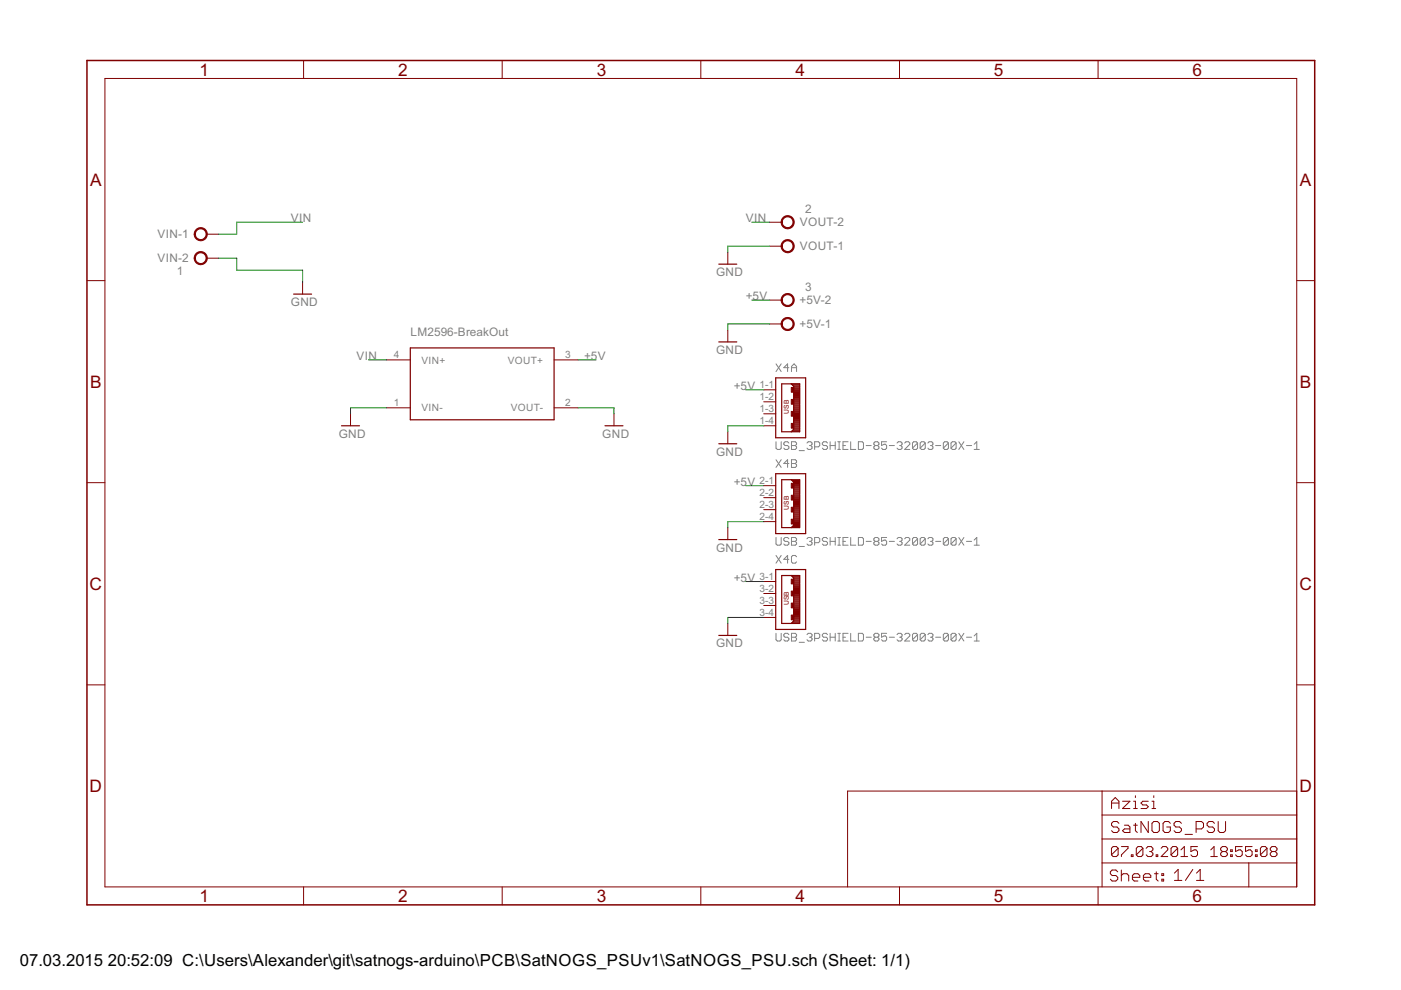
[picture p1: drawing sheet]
<?xml version="1.0" encoding="utf-8"?>
<!DOCTYPE eagle SYSTEM "eagle.dtd">
<eagle version="7.2.0">
<drawing>
<settings>
<setting alwaysvectorfont="no"/>
<setting verticaltext="up"/>
</settings>
<grid distance="0.1" unitdist="inch" unit="inch" style="lines" multiple="1" display="no" altdistance="0.01" altunitdist="inch" altunit="inch"/>
<schematic xreflabel="Ð­" xrefpart="/%S.%C%R">
<libraries>
<library name="LM2596-Breakout">
<symbols>
<symbol name="LM2596-BREAKOUT">
<wire x1="-15.24" y1="7.62" x2="15.24" y2="7.62" width="0.254" layer="94"/>
<wire x1="15.24" y1="7.62" x2="15.24" y2="-7.62" width="0.254" layer="94"/>
<wire x1="15.24" y1="-7.62" x2="-15.24" y2="-7.62" width="0.254" layer="94"/>
<wire x1="-15.24" y1="-7.62" x2="-15.24" y2="7.62" width="0.254" layer="94"/>
<pin name="VIN+" x="-20.32" y="5.08" length="middle"/>
<pin name="VIN-" x="-20.32" y="-5.08" length="middle"/>
<pin name="VOUT+" x="20.32" y="5.08" length="middle" rot="R180"/>
<pin name="VOUT-" x="20.32" y="-5.08" length="middle" rot="R180"/>
<text x="-15.24" y="10.16" size="1.778" layer="95">LM2596-BreakOut</text>
</symbol>
</symbols>
<devicesets>
<deviceset name="LM2596-BREAKOUT">
<gates>
<gate name="G$1" symbol="LM2596-BREAKOUT" x="0" y="0"/>
</gates>
<devices>
<device name="LM2596-BREAKOUT" package="LM2596-BREAKOUT">
<connects>
<connect gate="G$1" pin="VIN+" pad="4"/>
<connect gate="G$1" pin="VIN-" pad="1"/>
<connect gate="G$1" pin="VOUT+" pad="3"/>
<connect gate="G$1" pin="VOUT-" pad="2"/>
</connects>
<technologies>
<technology name=""/>
</technologies>
</device>
</devices>
</deviceset>
</devicesets>
</library>
<library name="con-ptr500">
<symbols>
<symbol name="KL">
<circle x="1.27" y="0" radius="1.27" width="0.254" layer="94"/>
<text x="-1.27" y="0.889" size="1.778" layer="95" rot="R180">&gt;NAME</text>
<pin name="KL" x="5.08" y="0" visible="off" length="short" direction="pas" rot="R180"/>
</symbol>
<symbol name="KLV">
<circle x="1.27" y="0" radius="1.27" width="0.254" layer="94"/>
<text x="-1.27" y="0.889" size="1.778" layer="95" rot="R180">&gt;NAME</text>
<text x="-3.81" y="-3.683" size="1.778" layer="96">&gt;VALUE</text>
<pin name="KL" x="5.08" y="0" visible="off" length="short" direction="pas" rot="R180"/>
</symbol>
</symbols>
<devicesets>
<deviceset name="AK500/2" prefix="X" uservalue="yes">
<gates>
<gate name="-1" symbol="KL" x="0" y="5.08" addlevel="always"/>
<gate name="-2" symbol="KLV" x="0" y="0" addlevel="always"/>
</gates>
<devices>
<device name="" package="AK500/2">
<connects>
<connect gate="-1" pin="KL" pad="1"/>
<connect gate="-2" pin="KL" pad="2"/>
</connects>
<technologies>
<technology name="">
<attribute name="MF" value="" constant="no"/>
<attribute name="MPN" value="" constant="no"/>
<attribute name="OC_FARNELL" value="unknown" constant="no"/>
<attribute name="OC_NEWARK" value="unknown" constant="no"/>
</technology>
</technologies>
</device>
</devices>
</deviceset>
</devicesets>
</library>
<library name="con-cypressindustries">
<symbols>
<symbol name="USB4">
<wire x1="-2.54" y1="-5.08" x2="3.81" y2="-5.08" width="0.254" layer="94"/>
<wire x1="-2.54" y1="7.62" x2="3.81" y2="7.62" width="0.254" layer="94"/>
<wire x1="-1.27" y1="6.35" x2="-1.27" y2="-3.81" width="0.254" layer="94"/>
<wire x1="-1.27" y1="-3.81" x2="0.762" y2="-3.81" width="0.254" layer="94"/>
<wire x1="3.81" y1="-5.08" x2="3.81" y2="7.62" width="0.254" layer="94"/>
<wire x1="-2.54" y1="7.62" x2="-2.54" y2="-5.08" width="0.254" layer="94"/>
<wire x1="-1.27" y1="6.35" x2="0.762" y2="6.35" width="0.254" layer="94"/>
<text x="-2.54" y="8.89" size="1.778" layer="95" font="vector">&gt;NAME</text>
<text x="-2.54" y="-7.62" size="1.778" layer="96" font="vector">&gt;VALUE</text>
<text x="0.254" y="0" size="1.016" layer="94" rot="R90">USB</text>
<rectangle x1="0.762" y1="4.572" x2="1.27" y2="5.588" layer="94"/>
<rectangle x1="0.762" y1="2.032" x2="1.27" y2="3.048" layer="94"/>
<rectangle x1="0.762" y1="-0.508" x2="1.27" y2="0.508" layer="94"/>
<rectangle x1="0.762" y1="-3.048" x2="1.27" y2="-2.032" layer="94"/>
<pin name="1" x="-5.08" y="5.08" visible="pad" length="short" direction="pas"/>
<pin name="2" x="-5.08" y="2.54" visible="pad" length="short" direction="pas"/>
<pin name="3" x="-5.08" y="0" visible="pad" length="short" direction="pas"/>
<pin name="4" x="-5.08" y="-2.54" visible="pad" length="short" direction="pas"/>
<polygon width="0.254" layer="94">
<vertex x="0.762" y="6.35"/>
<vertex x="2.54" y="6.35"/>
<vertex x="2.54" y="-3.81"/>
<vertex x="0.762" y="-3.81"/>
<vertex x="1.27" y="-3.302"/>
<vertex x="1.27" y="5.842"/>
</polygon>
</symbol>
<symbol name="SHIELD4">
<wire x1="-2.54" y1="0" x2="0" y2="0" width="0.254" layer="94" style="shortdash"/>
<wire x1="0" y1="0" x2="2.54" y2="0" width="0.254" layer="94" style="shortdash"/>
<wire x1="2.54" y1="0" x2="5.08" y2="0" width="0.254" layer="94" style="shortdash"/>
<wire x1="-2.54" y1="-1.27" x2="-2.54" y2="0" width="0.1524" layer="94"/>
<wire x1="0" y1="-1.27" x2="0" y2="0" width="0.1524" layer="94"/>
<wire x1="2.54" y1="-1.27" x2="2.54" y2="0" width="0.1524" layer="94"/>
<text x="7.62" y="-2.54" size="1.778" layer="95" font="vector">&gt;NAME</text>
<pin name="S1" x="-2.54" y="-2.54" visible="off" length="short" direction="pas" rot="R90"/>
<pin name="S2" x="0" y="-2.54" visible="off" length="short" direction="pas" rot="R90"/>
<pin name="S3" x="2.54" y="-2.54" visible="off" length="short" direction="pas" rot="R90"/>
<pin name="S4" x="5.08" y="-2.54" visible="off" length="short" direction="pas" rot="R90"/>
</symbol>
</symbols>
<devicesets>
<deviceset name="USB_3PSHIELD-" prefix="X">
<gates>
<gate name="A" symbol="USB4" x="-2.54" y="20.32" addlevel="always"/>
<gate name="B" symbol="USB4" x="-2.54" y="0" addlevel="always"/>
<gate name="C" symbol="USB4" x="-2.54" y="-20.32" addlevel="always"/>
<gate name="S" symbol="SHIELD4" x="-2.54" y="-30.48" addlevel="request"/>
</gates>
<devices>
<device name="85-32003-00X-1" package="85-32003-00X-1">
<connects>
<connect gate="A" pin="1" pad="1-1"/>
<connect gate="A" pin="2" pad="1-2"/>
<connect gate="A" pin="3" pad="1-3"/>
<connect gate="A" pin="4" pad="1-4"/>
<connect gate="B" pin="1" pad="2-1"/>
<connect gate="B" pin="2" pad="2-2"/>
<connect gate="B" pin="3" pad="2-3"/>
<connect gate="B" pin="4" pad="2-4"/>
<connect gate="C" pin="1" pad="3-1"/>
<connect gate="C" pin="2" pad="3-2"/>
<connect gate="C" pin="3" pad="3-3"/>
<connect gate="C" pin="4" pad="3-4"/>
<connect gate="S" pin="S1" pad="M1"/>
<connect gate="S" pin="S2" pad="M2"/>
<connect gate="S" pin="S3" pad="M3"/>
<connect gate="S" pin="S4" pad="M4"/>
</connects>
<technologies>
<technology name="">
<attribute name="MF" value="" constant="no"/>
<attribute name="MPN" value="" constant="no"/>
<attribute name="OC_FARNELL" value="unknown" constant="no"/>
<attribute name="OC_NEWARK" value="unknown" constant="no"/>
</technology>
</technologies>
</device>
</devices>
</deviceset>
</devicesets>
</library>
<library name="frames">
<symbols>
<symbol name="A4L-LOC">
<wire x1="256.54" y1="3.81" x2="256.54" y2="8.89" width="0.1016" layer="94"/>
<wire x1="256.54" y1="8.89" x2="256.54" y2="13.97" width="0.1016" layer="94"/>
<wire x1="256.54" y1="13.97" x2="256.54" y2="19.05" width="0.1016" layer="94"/>
<wire x1="256.54" y1="19.05" x2="256.54" y2="24.13" width="0.1016" layer="94"/>
<wire x1="161.29" y1="3.81" x2="161.29" y2="24.13" width="0.1016" layer="94"/>
<wire x1="161.29" y1="24.13" x2="215.265" y2="24.13" width="0.1016" layer="94"/>
<wire x1="215.265" y1="24.13" x2="256.54" y2="24.13" width="0.1016" layer="94"/>
<wire x1="246.38" y1="3.81" x2="246.38" y2="8.89" width="0.1016" layer="94"/>
<wire x1="246.38" y1="8.89" x2="256.54" y2="8.89" width="0.1016" layer="94"/>
<wire x1="246.38" y1="8.89" x2="215.265" y2="8.89" width="0.1016" layer="94"/>
<wire x1="215.265" y1="8.89" x2="215.265" y2="3.81" width="0.1016" layer="94"/>
<wire x1="215.265" y1="8.89" x2="215.265" y2="13.97" width="0.1016" layer="94"/>
<wire x1="215.265" y1="13.97" x2="256.54" y2="13.97" width="0.1016" layer="94"/>
<wire x1="215.265" y1="13.97" x2="215.265" y2="19.05" width="0.1016" layer="94"/>
<wire x1="215.265" y1="19.05" x2="256.54" y2="19.05" width="0.1016" layer="94"/>
<wire x1="215.265" y1="19.05" x2="215.265" y2="24.13" width="0.1016" layer="94"/>
<text x="217.17" y="15.24" size="2.54" layer="94" font="vector">&gt;DRAWING_NAME</text>
<text x="217.17" y="10.16" size="2.286" layer="94" font="vector">&gt;LAST_DATE_TIME</text>
<text x="230.505" y="5.08" size="2.54" layer="94" font="vector">&gt;SHEET</text>
<text x="216.916" y="4.953" size="2.54" layer="94" font="vector">Sheet:</text>
<frame x1="0" y1="0" x2="260.35" y2="179.07" columns="6" rows="4" layer="94"/>
</symbol>
</symbols>
<devicesets>
<deviceset name="A4L-LOC" prefix="FRAME" uservalue="yes">
<gates>
<gate name="G$1" symbol="A4L-LOC" x="0" y="0"/>
</gates>
<devices>
<device name="">
<technologies>
<technology name=""/>
</technologies>
</device>
</devices>
</deviceset>
</devicesets>
</library>
<library name="supply1">
<symbols>
<symbol name="GND">
<wire x1="-1.905" y1="0" x2="1.905" y2="0" width="0.254" layer="94"/>
<text x="-2.54" y="-2.54" size="1.778" layer="96">&gt;VALUE</text>
<pin name="GND" x="0" y="2.54" visible="off" length="short" direction="sup" rot="R270"/>
</symbol>
</symbols>
<devicesets>
<deviceset name="GND" prefix="GND">
<gates>
<gate name="1" symbol="GND" x="0" y="0"/>
</gates>
<devices>
<device name="">
<technologies>
<technology name=""/>
</technologies>
</device>
</devices>
</deviceset>
</devicesets>
</library>
</libraries>
<attributes>
</attributes>
<variantdefs>
</variantdefs>
<classes>
<class number="0" name="default" width="0" drill="0">
</class>
</classes>
<parts>
<part name="LM2596" library="LM2596-Breakout" deviceset="LM2596-BREAKOUT" device="LM2596-BREAKOUT"/>
<part name="VIN" library="con-ptr500" deviceset="AK500/2" device="" value="1"/>
<part name="VOUT" library="con-ptr500" deviceset="AK500/2" device="" value="2"/>
<part name="+5V" library="con-ptr500" deviceset="AK500/2" device="" value="3"/>
<part name="FRAME1" library="frames" deviceset="A4L-LOC" device="" value="1"/>
<part name="GND1" library="supply1" deviceset="GND" device=""/>
<part name="GND2" library="supply1" deviceset="GND" device=""/>
<part name="GND3" library="supply1" deviceset="GND" device=""/>
<part name="GND4" library="supply1" deviceset="GND" device=""/>
<part name="GND5" library="supply1" deviceset="GND" device=""/>
<part name="X4" library="con-cypressindustries" deviceset="USB_3PSHIELD-" device="85-32003-00X-1"/>
<part name="GND6" library="supply1" deviceset="GND" device=""/>
<part name="GND7" library="supply1" deviceset="GND" device=""/>
<part name="GND8" library="supply1" deviceset="GND" device=""/>
</parts>
<sheets>
<sheet>
<plain>
<text x="217.17" y="20.32" size="2.54" layer="94" font="vector">Azisi</text>
</plain>
<instances>
<instance part="LM2596" gate="G$1" x="83.82" y="110.49"/>
<instance part="VIN" gate="-1" x="22.86" y="142.24"/>
<instance part="VIN" gate="-2" x="22.86" y="137.16"/>
<instance part="VOUT" gate="-1" x="149.86" y="139.7" rot="R180"/>
<instance part="VOUT" gate="-2" x="149.86" y="144.78" rot="R180"/>
<instance part="+5V" gate="-1" x="149.86" y="123.19" rot="R180"/>
<instance part="+5V" gate="-2" x="149.86" y="128.27" rot="R180"/>
<instance part="FRAME1" gate="G$1" x="0" y="0"/>
<instance part="GND1" gate="1" x="45.72" y="129.54"/>
<instance part="GND2" gate="1" x="55.88" y="101.6"/>
<instance part="GND3" gate="1" x="111.76" y="101.6"/>
<instance part="GND4" gate="1" x="135.89" y="119.38"/>
<instance part="GND5" gate="1" x="135.89" y="135.89"/>
<instance part="X4" gate="A" x="148.59" y="104.14"/>
<instance part="X4" gate="B" x="148.59" y="83.82"/>
<instance part="X4" gate="C" x="148.59" y="63.5"/>
<instance part="GND6" gate="1" x="135.89" y="97.79"/>
<instance part="GND7" gate="1" x="135.89" y="77.47"/>
<instance part="GND8" gate="1" x="135.89" y="57.15"/>
</instances>
<busses>
</busses>
<nets>
<net name="VIN" class="0">
<segment>
<pinref part="LM2596" gate="G$1" pin="VIN+"/>
<wire x1="63.5" y1="115.57" x2="59.69" y2="115.57" width="0.1524" layer="91"/>
<label x="57.15" y="115.57" size="1.778" layer="95"/>
</segment>
<segment>
<pinref part="VOUT" gate="-2" pin="KL"/>
<wire x1="144.78" y1="144.78" x2="140.97" y2="144.78" width="0.1524" layer="91"/>
<label x="139.7" y="144.78" size="1.778" layer="95"/>
</segment>
<segment>
<pinref part="VIN" gate="-1" pin="KL"/>
<wire x1="27.94" y1="142.24" x2="31.75" y2="142.24" width="0.1524" layer="91"/>
<wire x1="31.75" y1="142.24" x2="31.75" y2="144.78" width="0.1524" layer="91"/>
<wire x1="31.75" y1="144.78" x2="45.72" y2="144.78" width="0.1524" layer="91"/>
<label x="43.18" y="144.78" size="1.778" layer="95"/>
</segment>
</net>
<net name="+5V" class="0">
<segment>
<pinref part="LM2596" gate="G$1" pin="VOUT+"/>
<wire x1="104.14" y1="115.57" x2="107.95" y2="115.57" width="0.1524" layer="91"/>
<label x="105.41" y="115.57" size="1.778" layer="95"/>
</segment>
<segment>
<pinref part="+5V" gate="-2" pin="KL"/>
<wire x1="144.78" y1="128.27" x2="140.97" y2="128.27" width="0.1524" layer="91"/>
<label x="139.7" y="128.27" size="1.778" layer="95"/>
</segment>
<segment>
<pinref part="X4" gate="A" pin="1"/>
<wire x1="143.51" y1="109.22" x2="139.7" y2="109.22" width="0.1524" layer="91"/>
<label x="137.16" y="109.22" size="1.778" layer="95"/>
</segment>
<segment>
<pinref part="X4" gate="B" pin="1"/>
<wire x1="143.51" y1="88.9" x2="139.7" y2="88.9" width="0.1524" layer="91"/>
<label x="137.16" y="88.9" size="1.778" layer="95"/>
</segment>
<segment>
<pinref part="X4" gate="C" pin="1"/>
<wire x1="143.51" y1="68.58" x2="139.7" y2="68.58" width="0.1524" layer="91"/>
<label x="137.16" y="68.58" size="1.778" layer="95"/>
</segment>
</net>
<net name="GND" class="0">
<segment>
<pinref part="VIN" gate="-2" pin="KL"/>
<wire x1="27.94" y1="137.16" x2="31.75" y2="137.16" width="0.1524" layer="91"/>
<wire x1="31.75" y1="137.16" x2="31.75" y2="134.62" width="0.1524" layer="91"/>
<wire x1="31.75" y1="134.62" x2="45.72" y2="134.62" width="0.1524" layer="91"/>
<pinref part="GND1" gate="1" pin="GND"/>
<wire x1="45.72" y1="134.62" x2="45.72" y2="132.08" width="0.1524" layer="91"/>
</segment>
<segment>
<pinref part="LM2596" gate="G$1" pin="VIN-"/>
<pinref part="GND2" gate="1" pin="GND"/>
<wire x1="63.5" y1="105.41" x2="55.88" y2="105.41" width="0.1524" layer="91"/>
<wire x1="55.88" y1="105.41" x2="55.88" y2="104.14" width="0.1524" layer="91"/>
</segment>
<segment>
<pinref part="LM2596" gate="G$1" pin="VOUT-"/>
<pinref part="GND3" gate="1" pin="GND"/>
<wire x1="104.14" y1="105.41" x2="111.76" y2="105.41" width="0.1524" layer="91"/>
<wire x1="111.76" y1="105.41" x2="111.76" y2="104.14" width="0.1524" layer="91"/>
</segment>
<segment>
<pinref part="VOUT" gate="-1" pin="KL"/>
<pinref part="GND5" gate="1" pin="GND"/>
<wire x1="144.78" y1="139.7" x2="135.89" y2="139.7" width="0.1524" layer="91"/>
<wire x1="135.89" y1="139.7" x2="135.89" y2="138.43" width="0.1524" layer="91"/>
</segment>
<segment>
<pinref part="+5V" gate="-1" pin="KL"/>
<pinref part="GND4" gate="1" pin="GND"/>
<wire x1="144.78" y1="123.19" x2="135.89" y2="123.19" width="0.1524" layer="91"/>
<wire x1="135.89" y1="123.19" x2="135.89" y2="121.92" width="0.1524" layer="91"/>
</segment>
<segment>
<pinref part="GND7" gate="1" pin="GND"/>
<wire x1="135.89" y1="80.01" x2="135.89" y2="81.28" width="0.1524" layer="91"/>
<pinref part="X4" gate="B" pin="4"/>
<wire x1="135.89" y1="81.28" x2="143.51" y2="81.28" width="0.1524" layer="91"/>
</segment>
<segment>
<pinref part="GND8" gate="1" pin="GND"/>
<wire x1="135.89" y1="59.69" x2="135.89" y2="60.96" width="0.1524" layer="91"/>
<pinref part="X4" gate="C" pin="4"/>
<wire x1="135.89" y1="60.96" x2="143.51" y2="60.96" width="0.1524" layer="91"/>
</segment>
<segment>
<pinref part="X4" gate="A" pin="4"/>
<pinref part="GND6" gate="1" pin="GND"/>
<wire x1="143.51" y1="101.6" x2="135.89" y2="101.6" width="0.1524" layer="91"/>
<wire x1="135.89" y1="101.6" x2="135.89" y2="100.33" width="0.1524" layer="91"/>
</segment>
</net>
</nets>
</sheet>
</sheets>
</schematic>
</drawing>
</eagle>
